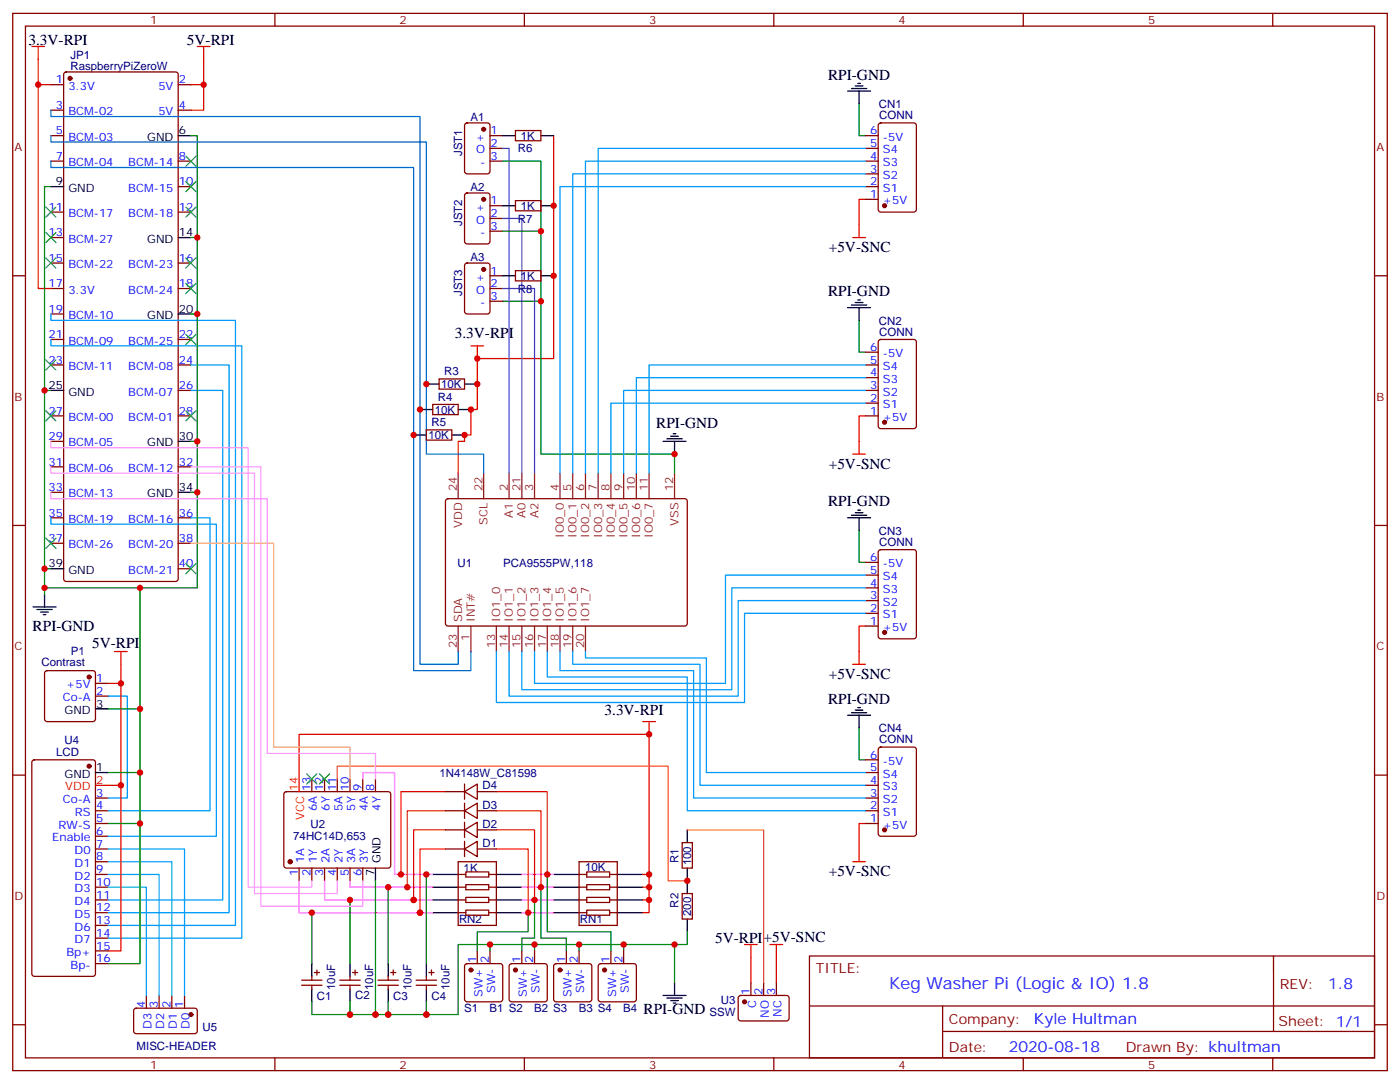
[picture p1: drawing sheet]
# EasyEDA schematic KegWasher_1.8_LogicIO_Schematic.json
TITLE: Keg Washer Pi (Logic & IO) 1.8; REV: 1.8; Date: 2020-08-18; Sheet: 1/1; Drawn By: khultman; Company: Kyle Hultman

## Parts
C1  10uF  [CAP-SMD_L3.2-W1.6-R-RD]
C2  10uF  [CAP-SMD_L3.2-W1.6-R-RD]
C3  10uF  [CAP-SMD_L3.2-W1.6-R-RD]
C4  10uF  [CAP-SMD_L3.2-W1.6-R-RD]
CN1  CONN  [6P]
CN2  CONN  [6P]
CN3  CONN  [6P]
CN4  CONN  [6P]
D1  1N4148W_C81598  [SOD-123_L2.8-W1.8-LS3.7-RD]
D2  1N4148W_C81598  [SOD-123_L2.8-W1.8-LS3.7-RD]
D3  1N4148W_C81598  [SOD-123_L2.8-W1.8-LS3.7-RD]
D4  1N4148W_C81598  [SOD-123_L2.8-W1.8-LS3.7-RD]
JP1  RaspberryPiZeroW  [2X20-SHROUDED]
JST1  A1  [3P]
JST2  A2  [3P]
JST3  A3  [3P]
P1  Contrast  [3P]
R1  100  [R1206]
R2  200  [R0603]
R3  10K  [R1206]
R4  10K  [R1206]
R5  10K  [R1206]
R6  1K  [R0805]
R7  1K  [R0805]
R8  1K  [R0805]
RN1  10K  [RES-ARRAY-SMD_0402-8P-L2.0-W1.0-BL]
RN2  1K  [RES-ARRAY-SMD_0402-8P-L2.0-W1.0-BL]
S1  B1  [2P]
S2  B2  [2P]
S3  B3  [2P]
S4  B4  [2P]
U1  PCA9555PW,118  [TSSOP-24_L7.8-W4.4-P0.65-LS6.4-BL]
U2  74HC14D,653  [SOIC-14_L8.7-W3.9-P1.27-LS6.0-BL]
U3  SSW  [3P]
U4  LCD  [HDR-M-2.54_1X16]
U5  MISC-HEADER  [HDR-M-2.54_1X4]

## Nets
3.3V-RPI: JP1.1(3.3V) JP1.17(3.3V) R3.1 R4.1 R5.1 R6.1 R7.1 R8.1 RN1.1 RN1.2 RN1.3 RN1.4 U1.24(VDD) U2.14(VCC)
5V-RPI: JP1.2(5V) JP1.4(5V) P1.1(+5V) U3.1(C) U4.2(VDD) U4.15(Bp+)
+5V-SNC: CN1.1(+5V) CN2.1(+5V) CN3.1(+5V) CN4.1(+5V) U3.3(NC)
RPI-GND: C1.2 C2.2 C3.2 C4.2 CN1.6(-5V) CN2.6(-5V) CN3.6(-5V) CN4.6(-5V) JP1.6(GND) JP1.9(GND) JP1.14(GND) JP1.20(GND) JP1.25(GND) JP1.30(GND) JP1.34(GND) JP1.39(GND) JST1.3(-) JST2.3(-) JST3.3(-) P1.3(GND) R2.1 S1.2(SW-) S2.2(SW-) S3.2(SW-) S4.2(SW-) U1.12(VSS) U2.7(GND) U4.1(GND) U4.5(RW-S) U4.16(Bp-)
Net-(C1-1): C1.1 D1.1(K) RN2.8 U2.1(1A)
Net-(C2-1): C2.1 D2.1(K) RN2.7 U2.3(2A)
Net-(C3-1): C3.1 D3.1(K) RN2.6 U2.5(3A)
Net-(C4-1): C4.1 D4.1(K) RN2.5 U2.9(4A)
Net-(CN1-2): CN1.2(S1) U1.4(IO0_0)
Net-(CN1-3): CN1.3(S2) U1.5(IO0_1)
Net-(CN1-4): CN1.4(S3) U1.6(IO0_2)
Net-(CN1-5): CN1.5(S4) U1.7(IO0_3)
Net-(CN2-2): CN2.2(S1) U1.8(IO0_4)
Net-(CN2-3): CN2.3(S2) U1.9(IO0_5)
Net-(CN2-4): CN2.4(S3) U1.10(IO0_6)
Net-(CN2-5): CN2.5(S4) U1.11(IO0_7)
Net-(CN3-2): CN3.2(S1) U1.13(IO1_0)
Net-(CN3-3): CN3.3(S2) U1.14(IO1_1)
Net-(CN3-4): CN3.4(S3) U1.15(IO1_2)
Net-(CN3-5): CN3.5(S4) U1.16(IO1_3)
Net-(CN4-2): CN4.2(S1) U1.17(IO1_4)
Net-(CN4-3): CN4.3(S2) U1.18(IO1_5)
Net-(CN4-4): CN4.4(S3) U1.19(IO1_6)
Net-(CN4-5): CN4.5(S4) U1.20(IO1_7)
Net-(D1-2): D1.2(A) RN1.8 RN2.1 S1.1(SW+)
Net-(D2-2): D2.2(A) RN1.7 RN2.2 S2.1(SW+)
Net-(D3-2): D3.2(A) RN1.6 RN2.3 S3.1(SW+)
Net-(D4-2): D4.2(A) RN1.5 RN2.4 S4.1(SW+)
Net-(JP1-3): JP1.3(BCM-02) R4.2 U1.23(SDA)
Net-(JP1-5): JP1.5(BCM-03) R3.2 U1.22(SCL)
Net-(JP1-7): JP1.7(BCM-04) R5.2 U1.1(INT#)
Net-(JP1-19): JP1.19(BCM-10) U4.13(D6)
Net-(JP1-21): JP1.21(BCM-09) U4.14(D7)
Net-(JP1-24): JP1.24(BCM-08) U4.12(D5)
Net-(JP1-26): JP1.26(BCM-07) U4.11(D4)
Net-(JP1-29): JP1.29(BCM-05) U2.2(1Y)
Net-(JP1-31): JP1.31(BCM-06) U2.4(2Y)
Net-(JP1-32): JP1.32(BCM-12) U2.6(3Y)
Net-(JP1-33): JP1.33(BCM-13) U2.8(4Y)
Net-(JP1-35): JP1.35(BCM-19) U4.6(Enable)
Net-(JP1-36): JP1.36(BCM-16) U4.4(RS)
Net-(JP1-38): JP1.38(BCM-20) U2.10(5Y)
Net-(JST1-1): JST1.1(+) R6.2
Net-(JST1-2): JST1.2(O) U1.2(A1)
Net-(JST2-1): JST2.1(+) R7.2
Net-(JST2-2): JST2.2(O) U1.21(A0)
Net-(JST3-1): JST3.1(+) R8.2
Net-(JST3-2): JST3.2(O) U1.3(A2)
Net-(P1-2): P1.2(Co-A) U4.3(Co-A)
Net-(R1-1): R1.1 R2.2 U2.11(5A)
Net-(R1-2): R1.2 U3.2(NO)
Net-(U4-7): U4.7(D0) U5.1(D0)
Net-(U4-8): U4.8(D1) U5.2(D1)
Net-(U4-9): U4.9(D2) U5.3(D2)
Net-(U4-10): U4.10(D3) U5.4(D3)

Not connected (* = marked no-connect by the designer): JP1 8(BCM-14)* 10(BCM-15)* 11(BCM-17)* 12(BCM-18)* 13(BCM-27)* 15(BCM-22)* 16(BCM-23)* 18(BCM-24)* 22(BCM-25)* 23(BCM-11)* 27(BCM-00)* 28(BCM-01)* 37(BCM-26)* 40(BCM-21)*; U2 12(6Y)* 13(6A)*
